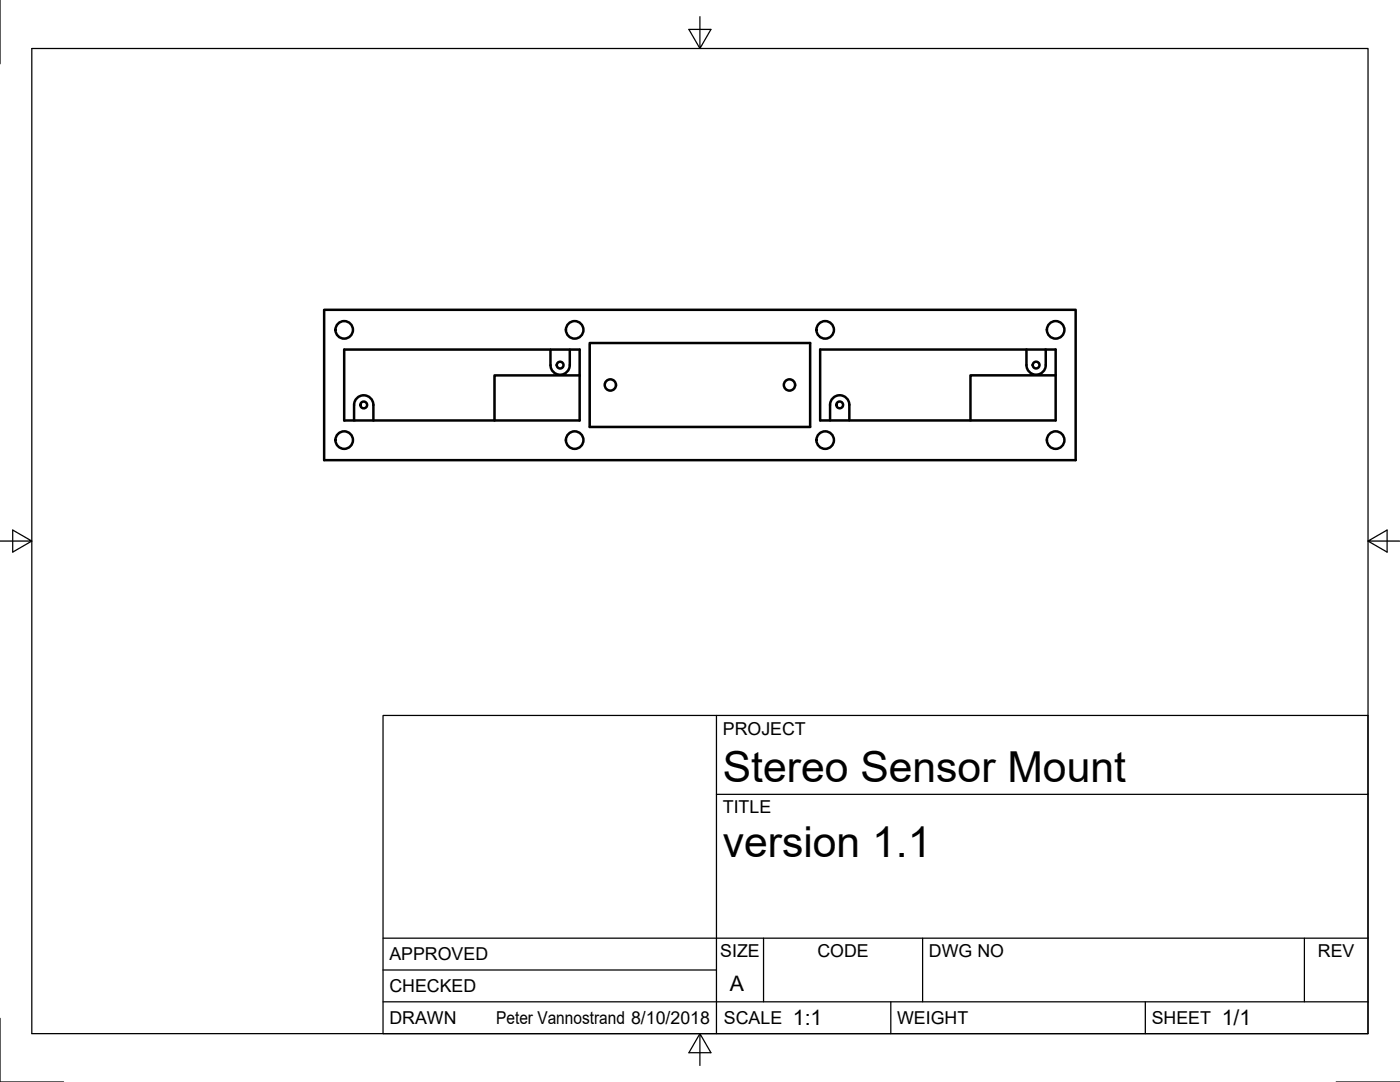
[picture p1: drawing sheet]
<svg xmlns="http://www.w3.org/2000/svg" width="279mm" height="216mm" viewBox="0 0 279 216" stroke-linecap="round" stroke-linejoin="round" font-family="sans-serif">
<!-- layer: Visible -->
<g fill="none" stroke="#000" stroke-width=".5">
<path d="M64.7 61.8h150v30h-150zM68.7 69.8h47v14.1h-47zM109.9 69.8v3.1a1.92 1.92 0 0 0 1.9 1.9 1.92 1.92 0 0 0 1.9-1.9v-3.1M115.7 74.9h-17v9M117.7 68.4h44v16.8h-44zM163.7 69.7h47v14.2h-47zM204.9 69.7v3.1a1.92 1.92 0 0 0 1.9 2 1.92 1.92 0 0 0 1.9-2v-3.1M210.7 74.9h-17v9M70.7 80.8a1.92 1.92 0 0 1 1.9-1.9 1.92 1.92 0 0 1 1.9 1.9M70.7 80.8v3.1M74.5 80.8v3.1M165.7 83.9v-3.1a1.92 1.92 0 0 1 1.9-1.9 1.92 1.92 0 0 1 1.9 1.9v3.1"/>
<circle cx="68.7" cy="65.8" r="1.75"/>
<circle cx="111.8" cy="72.9" r=".67"/>
<circle cx="114.7" cy="65.8" r="1.75"/>
<circle cx="121.8" cy="76.8" r="1.13"/>
<circle cx="157.6" cy="76.8" r="1.13"/>
<circle cx="164.7" cy="65.8" r="1.75"/>
<circle cx="206.8" cy="72.8" r=".67"/>
<circle cx="210.7" cy="65.8" r="1.75"/>
<circle cx="68.7" cy="87.8" r="1.75"/>
<circle cx="72.6" cy="80.8" r=".67"/>
<circle cx="114.7" cy="87.8" r="1.75"/>
<circle cx="164.7" cy="87.8" r="1.75"/>
<circle cx="167.6" cy="80.8" r=".67"/>
<circle cx="210.7" cy="87.8" r="1.75"/>
</g>
<!-- layer: Border -->
<path d="M0 0v12.7M6.3 9.7h266.7v196.5h-266.7zM139.7 3.3v6.4l2.2-3.8h-4.4l2.2 3.8M0 108h6.3l-3.8-2.2v4.4l3.8-2.2M273 108l3.8 2.2v-4.4l-3.8 2.2h6.4M0 203.2v12.7h12.7M139.7 206.2l-2.2 3.9h4.4l-2.2-3.9v6.4M266.7 215.9h12.7" fill="none" stroke="#000" stroke-width=".25"/>
<!-- layer: Titleblock -->
<path d="M76.4 142.8h196.6v63.4h-196.6zM143 158.5h130M143 142.8v63.4M76.4 199.9h196.6M76.4 193.6h66.6M76.4 187.2h196.6M152.4 187.2v12.7M177.8 199.9v6.3M184.1 187.2v12.7M228.6 199.9v6.3M260.3 187.2v12.7" fill="none" stroke="#000" stroke-width=".25"/>
<g font-size="8.5">
<text x="144.3" y="156">Stereo Sensor Mount</text>
<text x="144.3" y="170.9">version 1.1</text>
</g>
<g font-size="4.3">
<text x="145.7" y="197.7">A</text>
<text x="158.2" y="204.6">1:1</text>
<text x="243.8" y="204.6">1/1</text>
</g>
<g font-size="3.5">
<text x="144.3" y="146.6">PROJECT</text>
<text x="144.3" y="162.3">TITLE</text>
<text x="77.7" y="191.6">APPROVED</text>
<text x="143.7" y="191">SIZE</text>
<text x="163.1" y="191">CODE</text>
<text x="185.4" y="191">DWG NO</text>
<text x="263" y="191">REV</text>
<text x="77.7" y="198">CHECKED</text>
<text x="77.7" y="204.3">DRAWN</text>
<text x="99" y="204.3">Peter Vannostrand 8/10/2018</text>
<text x="144.5" y="204.3">SCALE</text>
<text x="179" y="204.3">WEIGHT</text>
<text x="229.8" y="204.3">SHEET</text>
</g>
</svg>
